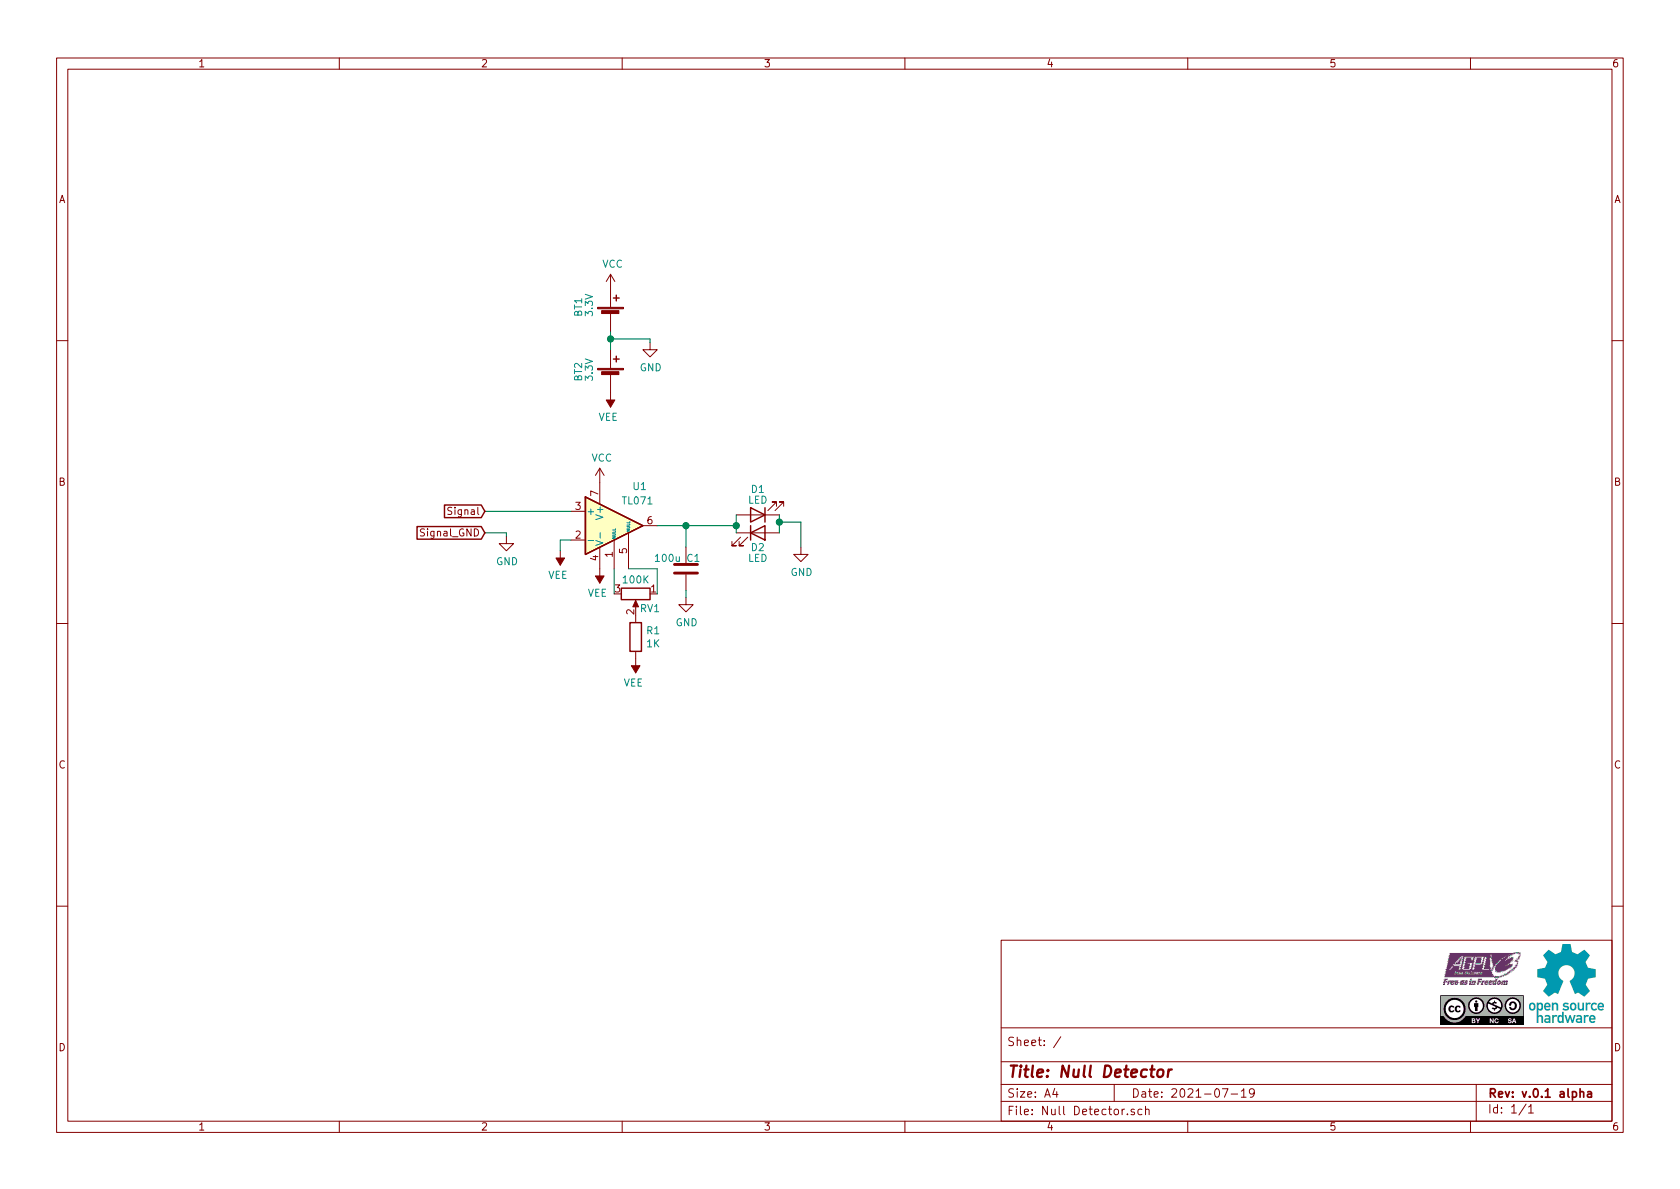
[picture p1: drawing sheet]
EESchema Schematic File Version 4
EELAYER 30 0
EELAYER END
$Descr A4 11693 8268
encoding utf-8
Sheet 1 1
Title "Null Detector"
Date "2021-07-19"
Rev "v.0.1 alpha"
Comp ""
Comment1 ""
Comment2 ""
Comment3 ""
Comment4 ""
$EndDescr
$Comp
L Amplifier_Operational:TL071 U1
U 1 1
P 4275 3650
F 0 "U1" H 4400 3925 50  0000 L CNN
F 1 "TL071" H 4325 3825 50  0000 L CNN
F 2 "" H 4325 3700 50  0001 C CNN
F 3 "http://www.ti.com/lit/ds/symlink/tl071.pdf" H 4425 3800 50  0001 C CNN
	1    4275 3650
	1    0    0    -1  
$EndComp
$Comp
L Device:R_POT RV1
U 1 1
P 4425 4125
F 0 "RV1" V 4525 4225 50  0000 C CNN
F 1 "100K" V 4325 4125 50  0000 C CNN
F 2 "" H 4425 4125 50  0001 C CNN
F 3 "~" H 4425 4125 50  0001 C CNN
	1    4425 4125
	0    1    1    0   
$EndComp
$Comp
L Device:Battery_Cell BT1
U 1 1
P 4250 2200
F 0 "BT1" V 4025 2200 50  0000 L CNN
F 1 "3.3V" V 4100 2200 50  0000 L CNN
F 2 "" V 4250 2260 50  0001 C CNN
F 3 "~" V 4250 2260 50  0001 C CNN
	1    4250 2200
	1    0    0    -1  
$EndComp
$Comp
L Device:Battery_Cell BT2
U 1 1
P 4250 2625
F 0 "BT2" V 4025 2600 50  0000 L CNN
F 1 "3.3V" V 4100 2600 50  0000 L CNN
F 2 "" V 4250 2685 50  0001 C CNN
F 3 "~" V 4250 2685 50  0001 C CNN
	1    4250 2625
	1    0    0    -1  
$EndComp
$Comp
L power:GND #PWR03
U 1 1
P 4525 2375
F 0 "#PWR03" H 4525 2125 50  0001 C CNN
F 1 "GND" H 4530 2202 50  0000 C CNN
F 2 "" H 4525 2375 50  0001 C CNN
F 3 "" H 4525 2375 50  0001 C CNN
	1    4525 2375
	1    0    0    -1  
$EndComp
$Comp
L power:VCC #PWR01
U 1 1
P 4250 2000
F 0 "#PWR01" H 4250 1850 50  0001 C CNN
F 1 "VCC" H 4265 2173 50  0000 C CNN
F 2 "" H 4250 2000 50  0001 C CNN
F 3 "" H 4250 2000 50  0001 C CNN
	1    4250 2000
	1    0    0    -1  
$EndComp
$Comp
L power:VEE #PWR02
U 1 1
P 4250 2725
F 0 "#PWR02" H 4250 2575 50  0001 C CNN
F 1 "VEE" H 4265 2898 50  0000 C CNN
F 2 "" H 4250 2725 50  0001 C CNN
F 3 "" H 4250 2725 50  0001 C CNN
	1    4250 2725
	-1   0    0    1   
$EndComp
Wire Wire Line
	4250 2300 4250 2350
Wire Wire Line
	4525 2350 4250 2350
Connection ~ 4250 2350
Wire Wire Line
	4250 2350 4250 2425
Wire Wire Line
	4525 2375 4525 2350
$Comp
L power:VCC #PWR06
U 1 1
P 4175 3350
F 0 "#PWR06" H 4175 3200 50  0001 C CNN
F 1 "VCC" H 4190 3523 50  0000 C CNN
F 2 "" H 4175 3350 50  0001 C CNN
F 3 "" H 4175 3350 50  0001 C CNN
	1    4175 3350
	1    0    0    -1  
$EndComp
$Comp
L power:VEE #PWR07
U 1 1
P 4175 3950
F 0 "#PWR07" H 4175 3800 50  0001 C CNN
F 1 "VEE" H 4190 4123 50  0000 C CNN
F 2 "" H 4175 3950 50  0001 C CNN
F 3 "" H 4175 3950 50  0001 C CNN
	1    4175 3950
	-1   0    0    1   
$EndComp
Wire Wire Line
	4275 4125 4275 3950
Wire Wire Line
	4575 4125 4575 3950
Wire Wire Line
	4575 3950 4375 3950
$Comp
L Device:R R1
U 1 1
P 4425 4425
F 0 "R1" H 4495 4471 50  0000 L CNN
F 1 "1K" H 4495 4380 50  0000 L CNN
F 2 "" V 4355 4425 50  0001 C CNN
F 3 "~" H 4425 4425 50  0001 C CNN
	1    4425 4425
	1    0    0    -1  
$EndComp
$Comp
L power:VEE #PWR08
U 1 1
P 4425 4575
F 0 "#PWR08" H 4425 4425 50  0001 C CNN
F 1 "VEE" H 4440 4748 50  0000 C CNN
F 2 "" H 4425 4575 50  0001 C CNN
F 3 "" H 4425 4575 50  0001 C CNN
	1    4425 4575
	-1   0    0    1   
$EndComp
$Comp
L power:VEE #PWR05
U 1 1
P 3900 3825
F 0 "#PWR05" H 3900 3675 50  0001 C CNN
F 1 "VEE" H 3915 3998 50  0000 C CNN
F 2 "" H 3900 3825 50  0001 C CNN
F 3 "" H 3900 3825 50  0001 C CNN
	1    3900 3825
	-1   0    0    1   
$EndComp
Wire Wire Line
	3900 3825 3900 3750
Wire Wire Line
	3900 3750 3975 3750
$Comp
L power:GND #PWR04
U 1 1
P 3525 3725
F 0 "#PWR04" H 3525 3475 50  0001 C CNN
F 1 "GND" H 3530 3552 50  0000 C CNN
F 2 "" H 3525 3725 50  0001 C CNN
F 3 "" H 3525 3725 50  0001 C CNN
	1    3525 3725
	1    0    0    -1  
$EndComp
Wire Wire Line
	3525 3725 3525 3700
Wire Wire Line
	3525 3700 3375 3700
Wire Wire Line
	3375 3550 3975 3550
$Comp
L Device:LED D2
U 1 1
P 5275 3700
F 0 "D2" H 5275 3600 50  0000 C CNN
F 1 "LED" H 5275 3525 50  0000 C CNN
F 2 "" H 5275 3700 50  0001 C CNN
F 3 "~" H 5275 3700 50  0001 C CNN
	1    5275 3700
	1    0    0    -1  
$EndComp
$Comp
L Device:LED D1
U 1 1
P 5275 3575
F 0 "D1" H 5275 3400 50  0000 C CNN
F 1 "LED" H 5275 3475 50  0000 C CNN
F 2 "" H 5275 3575 50  0001 C CNN
F 3 "~" H 5275 3575 50  0001 C CNN
	1    5275 3575
	-1   0    0    1   
$EndComp
Wire Wire Line
	5425 3575 5425 3625
Wire Wire Line
	5125 3575 5125 3650
Wire Wire Line
	4575 3650 4775 3650
Connection ~ 5125 3650
Wire Wire Line
	5125 3650 5125 3700
$Comp
L Device:C C1
U 1 1
P 4775 3950
F 0 "C1" H 4775 4025 50  0000 L CNN
F 1 "100u" H 4550 4025 50  0000 L CNN
F 2 "" H 4813 3800 50  0001 C CNN
F 3 "~" H 4775 3950 50  0001 C CNN
	1    4775 3950
	1    0    0    -1  
$EndComp
Connection ~ 4775 3650
Wire Wire Line
	5425 3625 5575 3625
Wire Wire Line
	5575 3625 5575 3800
Connection ~ 5425 3625
Wire Wire Line
	5425 3625 5425 3700
$Comp
L power:GND #PWR010
U 1 1
P 5575 3800
F 0 "#PWR010" H 5575 3550 50  0001 C CNN
F 1 "GND" H 5580 3627 50  0000 C CNN
F 2 "" H 5575 3800 50  0001 C CNN
F 3 "" H 5575 3800 50  0001 C CNN
	1    5575 3800
	1    0    0    -1  
$EndComp
Wire Wire Line
	4775 3650 4775 3800
Wire Wire Line
	4775 4100 4775 4150
Wire Wire Line
	4775 3650 5125 3650
$Comp
L power:GND #PWR09
U 1 1
P 4775 4150
F 0 "#PWR09" H 4775 3900 50  0001 C CNN
F 1 "GND" H 4780 3977 50  0000 C CNN
F 2 "" H 4775 4150 50  0001 C CNN
F 3 "" H 4775 4150 50  0001 C CNN
	1    4775 4150
	1    0    0    -1  
$EndComp
Text GLabel 3375 3550 0    50   Input ~ 0
Signal
Text GLabel 3375 3700 0    50   Input ~ 0
Signal_GND
$EndSCHEMATC
